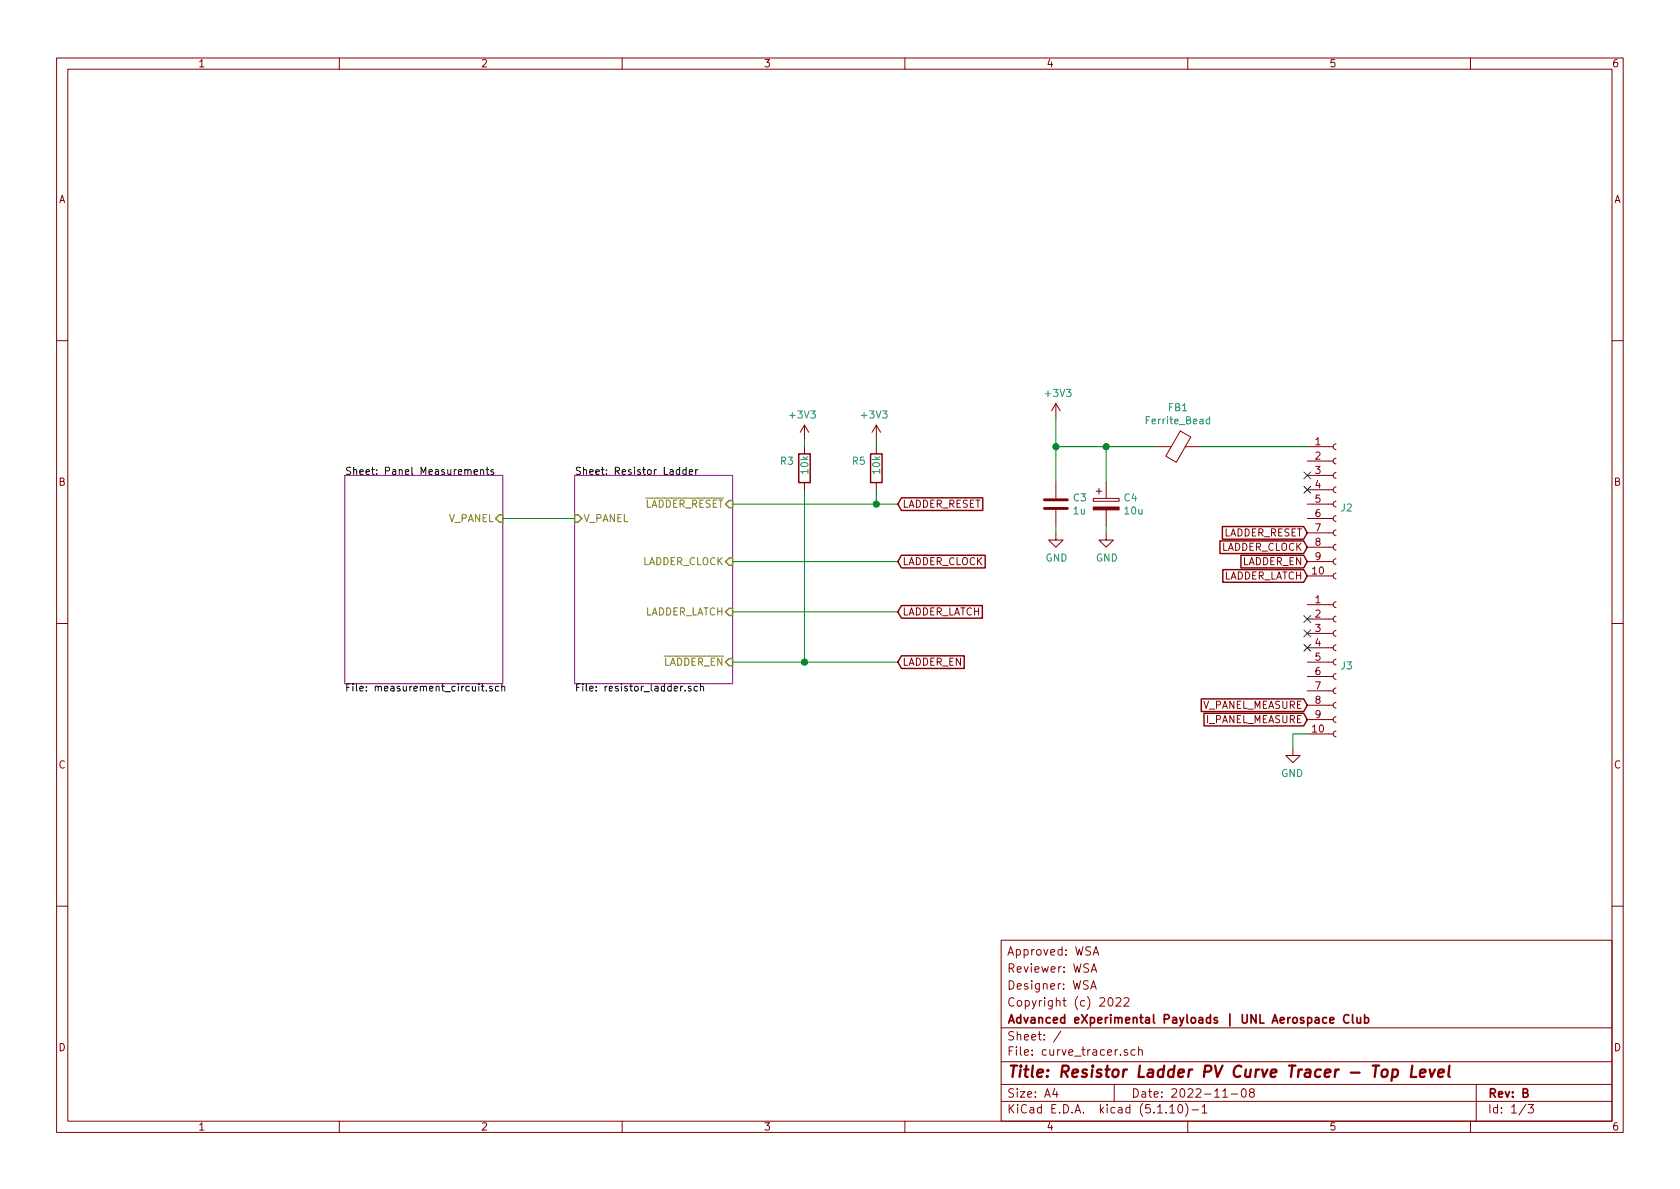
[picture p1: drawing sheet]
EESchema Schematic File Version 4
EELAYER 30 0
EELAYER END
$Descr A4 11693 8268
encoding utf-8
Sheet 1 3
Title "Resistor Ladder PV Curve Tracer - Top Level"
Date "2022-11-08"
Rev "B"
Comp "Advanced eXperimental Payloads | UNL Aerospace Club"
Comment1 "Copyright (c) 2022"
Comment2 "Designer: WSA"
Comment3 "Reviewer: WSA"
Comment4 "Approved: WSA"
$EndDescr
$Sheet
S 4000 3300 1100 1450
U 6310AE64
F0 "Resistor Ladder" 50
F1 "resistor_ladder.sch" 50
F2 "V_PANEL" I L 4000 3600 50 
F3 "~LADDER_EN" I R 5100 4600 50 
F4 "LADDER_CLOCK" I R 5100 3900 50 
F5 "~LADDER_RESET" I R 5100 3500 50 
F6 "LADDER_LATCH" I R 5100 4250 50 
$EndSheet
Wire Wire Line
	6100 3500 6100 3400
Wire Wire Line
	5600 4600 5600 3400
Wire Wire Line
	6100 3500 5100 3500
Wire Wire Line
	5100 4600 5600 4600
Text GLabel 6250 3500 2    50   Input ~ 0
LADDER_RESET
Text GLabel 6250 3900 2    50   Input ~ 0
LADDER_CLOCK
Text GLabel 6250 4600 2    50   Input ~ 0
LADDER_EN
Text GLabel 9100 5000 0    50   Input ~ 0
I_PANEL_MEASURE
Text GLabel 9100 4900 0    50   Input ~ 0
V_PANEL_MEASURE
Text GLabel 9100 3900 0    50   Input ~ 0
LADDER_EN
Text GLabel 9100 3800 0    50   Input ~ 0
LADDER_CLOCK
Text GLabel 9100 3700 0    50   Input ~ 0
LADDER_RESET
$Comp
L Connector:Conn_01x10_Female J2
U 1 1
P 9300 3500
F 0 "J2" H 9328 3476 50  0000 L CNN
F 1 "Conn_01x10_Female" H 9328 3385 50  0001 L CNN
F 2 "Connector_PinHeader_2.54mm:PinHeader_1x10_P2.54mm_Vertical" H 9300 3500 50  0001 C CNN
F 3 "~" H 9300 3500 50  0001 C CNN
	1    9300 3500
	1    0    0    -1  
$EndComp
$Comp
L Connector:Conn_01x10_Female J3
U 1 1
P 9300 4600
F 0 "J3" H 9328 4576 50  0000 L CNN
F 1 "Conn_01x10_Female" H 9328 4485 50  0001 L CNN
F 2 "Connector_PinHeader_2.54mm:PinHeader_1x10_P2.54mm_Vertical" H 9300 4600 50  0001 C CNN
F 3 "~" H 9300 4600 50  0001 C CNN
	1    9300 4600
	1    0    0    -1  
$EndComp
$Comp
L power:GND #PWR0113
U 1 1
P 9000 5200
F 0 "#PWR0113" H 9000 4950 50  0001 C CNN
F 1 "GND" H 9005 5027 50  0000 C CNN
F 2 "" H 9000 5200 50  0001 C CNN
F 3 "" H 9000 5200 50  0001 C CNN
	1    9000 5200
	-1   0    0    -1  
$EndComp
Wire Wire Line
	9100 5100 9000 5100
Wire Wire Line
	9000 5100 9000 5200
NoConn ~ 9100 3300
NoConn ~ 9100 3400
NoConn ~ 9100 4300
NoConn ~ 9100 4400
NoConn ~ 9100 4500
Wire Wire Line
	6250 3900 5100 3900
Wire Wire Line
	6250 4600 5600 4600
Connection ~ 5600 4600
Wire Wire Line
	6250 3500 6100 3500
Connection ~ 6100 3500
Text GLabel 6250 4250 2    50   Input ~ 0
LADDER_LATCH
Wire Wire Line
	6250 4250 5100 4250
Text GLabel 9100 4000 0    50   Input ~ 0
LADDER_LATCH
Wire Wire Line
	5600 3050 5600 3100
Wire Wire Line
	6100 3050 6100 3100
$Comp
L power:+3V3 #PWR0106
U 1 1
P 5600 3050
F 0 "#PWR0106" H 5600 2900 50  0001 C CNN
F 1 "+3V3" H 5615 3223 50  0000 C CNN
F 2 "" H 5600 3050 50  0001 C CNN
F 3 "" H 5600 3050 50  0001 C CNN
	1    5600 3050
	-1   0    0    -1  
$EndComp
$Comp
L Device:R R3
U 1 1
P 5600 3250
F 0 "R3" H 5530 3204 50  0000 R CNN
F 1 "10k" V 5600 3300 50  0000 R CNN
F 2 "Resistor_SMD:R_0603_1608Metric" V 5530 3250 50  0001 C CNN
F 3 "~" H 5600 3250 50  0001 C CNN
	1    5600 3250
	1    0    0    1   
$EndComp
$Comp
L power:+3V3 #PWR0108
U 1 1
P 6100 3050
F 0 "#PWR0108" H 6100 2900 50  0001 C CNN
F 1 "+3V3" H 6115 3223 50  0000 C CNN
F 2 "" H 6100 3050 50  0001 C CNN
F 3 "" H 6100 3050 50  0001 C CNN
	1    6100 3050
	-1   0    0    -1  
$EndComp
$Comp
L Device:R R5
U 1 1
P 6100 3250
F 0 "R5" H 6030 3204 50  0000 R CNN
F 1 "10k" V 6100 3300 50  0000 R CNN
F 2 "Resistor_SMD:R_0603_1608Metric" V 6030 3250 50  0001 C CNN
F 3 "~" H 6100 3250 50  0001 C CNN
	1    6100 3250
	1    0    0    1   
$EndComp
$Sheet
S 2400 3300 1100 1450
U 6373D405
F0 "Panel Measurements" 50
F1 "measurement_circuit.sch" 50
F2 "V_PANEL" I R 3500 3600 50 
$EndSheet
Wire Wire Line
	3500 3600 4000 3600
Wire Wire Line
	7700 3650 7700 3700
Wire Wire Line
	7350 3650 7350 3700
Wire Wire Line
	7350 3100 7350 3350
Wire Wire Line
	7350 3100 7700 3100
Wire Wire Line
	7700 3100 8050 3100
Connection ~ 7700 3100
Wire Wire Line
	7700 3350 7700 3100
$Comp
L power:GND #PWR?
U 1 1
P 7700 3700
AR Path="/63243AAA/6377ED74" Ref="#PWR?"  Part="1" 
AR Path="/6377ED74" Ref="#PWR0101"  Part="1" 
F 0 "#PWR0101" H 7700 3450 50  0001 C CNN
F 1 "GND" H 7705 3527 50  0000 C CNN
F 2 "" H 7700 3700 50  0001 C CNN
F 3 "" H 7700 3700 50  0001 C CNN
	1    7700 3700
	1    0    0    -1  
$EndComp
$Comp
L power:GND #PWR?
U 1 1
P 7350 3700
AR Path="/63243AAA/6377ED7A" Ref="#PWR?"  Part="1" 
AR Path="/6377ED7A" Ref="#PWR0102"  Part="1" 
F 0 "#PWR0102" H 7350 3450 50  0001 C CNN
F 1 "GND" H 7355 3527 50  0000 C CNN
F 2 "" H 7350 3700 50  0001 C CNN
F 3 "" H 7350 3700 50  0001 C CNN
	1    7350 3700
	1    0    0    -1  
$EndComp
$Comp
L Device:Ferrite_Bead FB?
U 1 1
P 8200 3100
AR Path="/63243AAA/6377ED80" Ref="FB?"  Part="1" 
AR Path="/6377ED80" Ref="FB1"  Part="1" 
F 0 "FB1" V 7926 3100 50  0000 C CNN
F 1 "Ferrite_Bead" V 8017 3100 50  0000 C CNN
F 2 "Inductor_SMD:L_0603_1608Metric" V 8130 3100 50  0001 C CNN
F 3 "~" H 8200 3100 50  0001 C CNN
	1    8200 3100
	0    1    1    0   
$EndComp
$Comp
L Device:CP C?
U 1 1
P 7700 3500
AR Path="/63243AAA/6377ED86" Ref="C?"  Part="1" 
AR Path="/6377ED86" Ref="C4"  Part="1" 
F 0 "C4" H 7818 3546 50  0000 L CNN
F 1 "10u" H 7818 3455 50  0000 L CNN
F 2 "Capacitor_SMD:C_1206_3216Metric" H 7738 3350 50  0001 C CNN
F 3 "~" H 7700 3500 50  0001 C CNN
	1    7700 3500
	1    0    0    -1  
$EndComp
$Comp
L Device:C C?
U 1 1
P 7350 3500
AR Path="/63243AAA/6377ED8C" Ref="C?"  Part="1" 
AR Path="/6377ED8C" Ref="C3"  Part="1" 
F 0 "C3" H 7465 3546 50  0000 L CNN
F 1 "1u" H 7465 3455 50  0000 L CNN
F 2 "Capacitor_SMD:C_0603_1608Metric" H 7388 3350 50  0001 C CNN
F 3 "~" H 7350 3500 50  0001 C CNN
	1    7350 3500
	1    0    0    -1  
$EndComp
Wire Wire Line
	9100 3100 8350 3100
$Comp
L power:+3V3 #PWR?
U 1 1
P 7350 2900
AR Path="/63243AAA/637826D9" Ref="#PWR?"  Part="1" 
AR Path="/637826D9" Ref="#PWR0103"  Part="1" 
F 0 "#PWR0103" H 7350 2750 50  0001 C CNN
F 1 "+3V3" H 7365 3073 50  0000 C CNN
F 2 "" H 7350 2900 50  0001 C CNN
F 3 "" H 7350 2900 50  0001 C CNN
	1    7350 2900
	1    0    0    -1  
$EndComp
Wire Wire Line
	7350 2900 7350 3100
Connection ~ 7350 3100
$EndSCHEMATC
